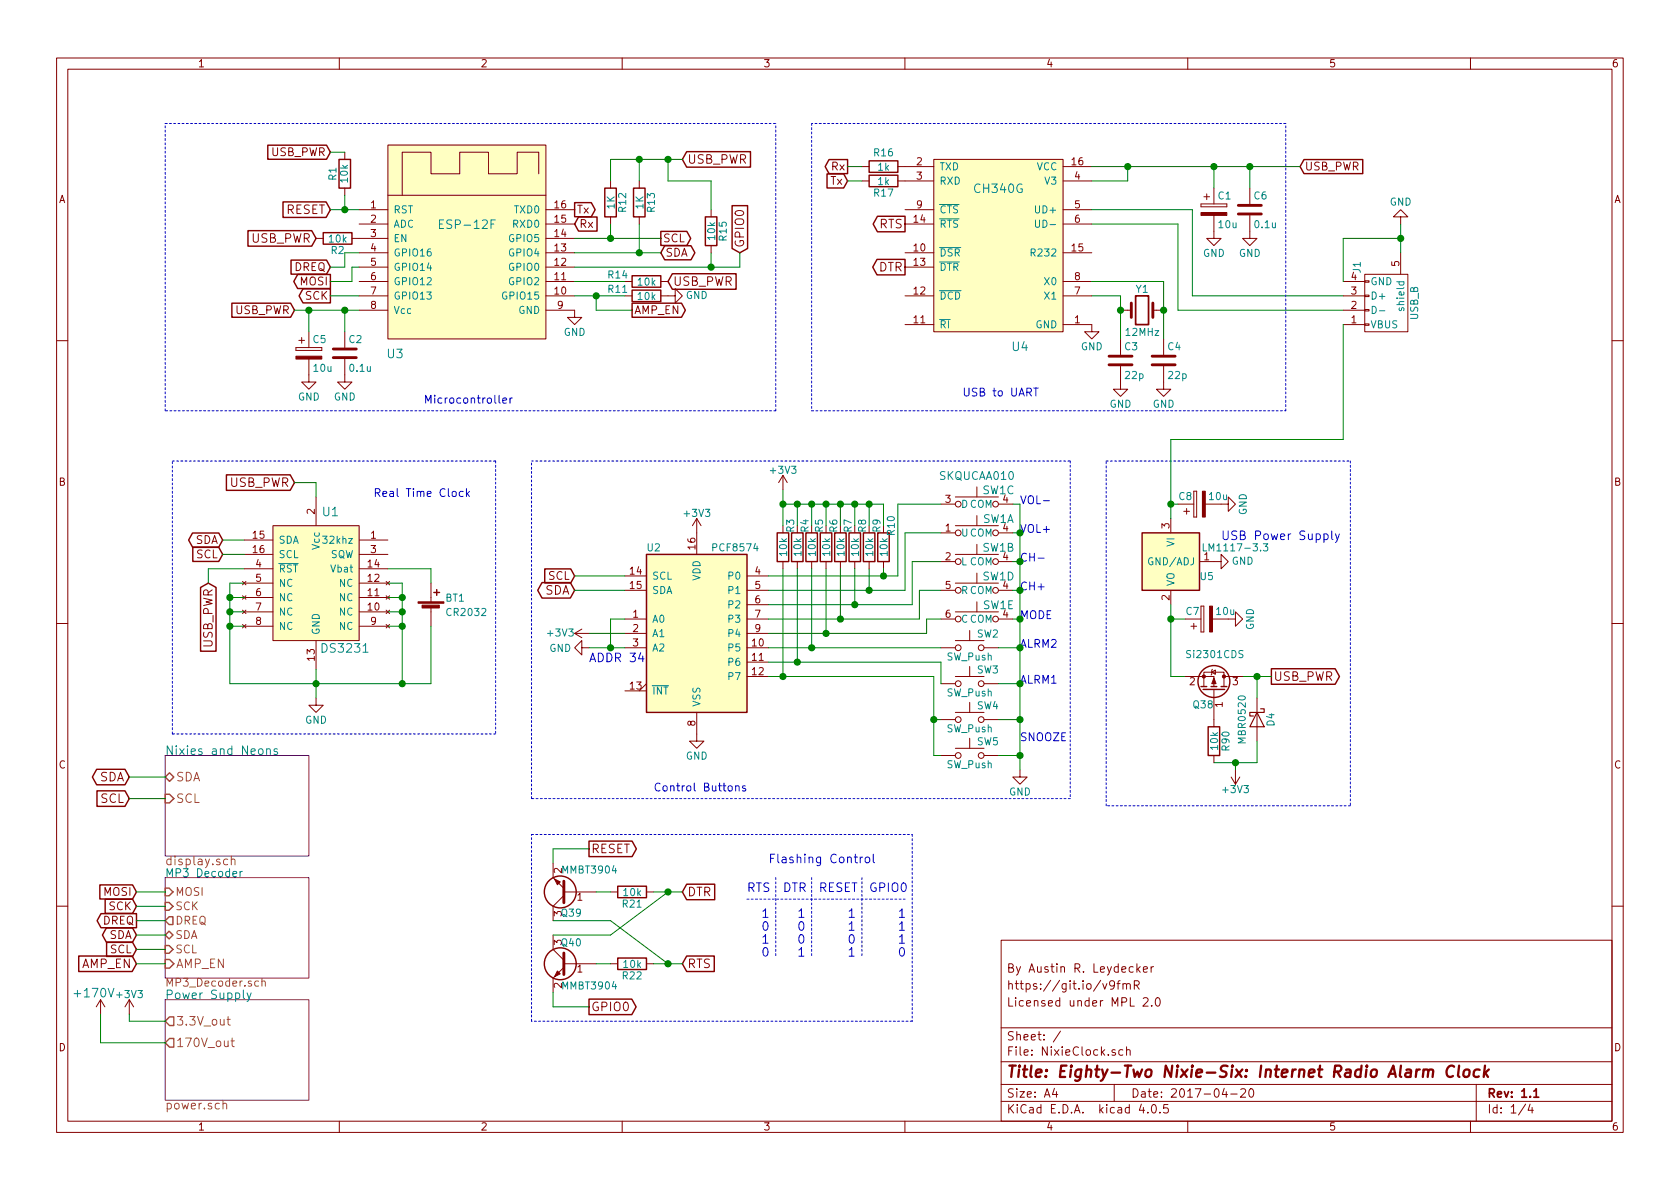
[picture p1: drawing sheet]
EESchema Schematic File Version 2
LIBS:power
LIBS:device
LIBS:transistors
LIBS:conn
LIBS:linear
LIBS:regul
LIBS:74xx
LIBS:cmos4000
LIBS:adc-dac
LIBS:memory
LIBS:xilinx
LIBS:microcontrollers
LIBS:dsp
LIBS:microchip
LIBS:analog_switches
LIBS:motorola
LIBS:texas
LIBS:intel
LIBS:audio
LIBS:interface
LIBS:digital-audio
LIBS:philips
LIBS:display
LIBS:cypress
LIBS:siliconi
LIBS:opto
LIBS:atmel
LIBS:contrib
LIBS:valves
LIBS:clock_components
LIBS:switches
LIBS:NixieClock-cache
EELAYER 25 0
EELAYER END
$Descr A4 11693 8268
encoding utf-8
Sheet 1 4
Title "Eighty-Two Nixie-Six: Internet Radio Alarm Clock"
Date "2017-04-20"
Rev "1.1"
Comp ""
Comment1 "Licensed under MPL 2.0"
Comment2 "https://git.io/v9fmR"
Comment3 "By Austin R. Leydecker"
Comment4 ""
$EndDescr
$Comp
L ESP-12F U3
U 1 1
P 3250 1800
F 0 "U3" H 2750 1150 60  0000 C CNN
F 1 "ESP-12F" H 3250 2050 60  0000 C CNN
F 2 "clock_footprints:ESP_SMD_Module" H 3250 1800 60  0001 C CNN
F 3 "" H 3250 1800 60  0001 C CNN
	1    3250 1800
	1    0    0    -1  
$EndComp
$Comp
L R R1
U 1 1
P 2400 1200
F 0 "R1" V 2480 1200 50  0000 C CNN
F 1 "10k" V 2400 1200 50  0000 C CNN
F 2 "Resistors_SMD:R_0805_HandSoldering" V 2330 1200 50  0001 C CNN
F 3 "" H 2400 1200 50  0000 C CNN
	1    2400 1200
	-1   0    0    1   
$EndComp
$Comp
L R R2
U 1 1
P 2350 1650
F 0 "R2" V 2430 1650 50  0000 C CNN
F 1 "10k" V 2350 1650 50  0000 C CNN
F 2 "Resistors_SMD:R_0805_HandSoldering" V 2280 1650 50  0001 C CNN
F 3 "" H 2350 1650 50  0000 C CNN
	1    2350 1650
	0    1    1    0   
$EndComp
Text GLabel 4000 1450 2    55   Output ~ 0
Tx
Text GLabel 4000 1550 2    55   Input ~ 0
Rx
Text GLabel 4600 1650 2    55   Output ~ 0
SCL
$Comp
L R R12
U 1 1
P 4250 1400
F 0 "R12" V 4330 1400 50  0000 C CNN
F 1 "1K" V 4250 1400 50  0000 C CNN
F 2 "Resistors_SMD:R_0805_HandSoldering" V 4180 1400 50  0001 C CNN
F 3 "" H 4250 1400 50  0000 C CNN
	1    4250 1400
	1    0    0    -1  
$EndComp
$Comp
L R R13
U 1 1
P 4450 1400
F 0 "R13" V 4530 1400 50  0000 C CNN
F 1 "1K" V 4450 1400 50  0000 C CNN
F 2 "Resistors_SMD:R_0805_HandSoldering" V 4380 1400 50  0001 C CNN
F 3 "" H 4450 1400 50  0000 C CNN
	1    4450 1400
	1    0    0    -1  
$EndComp
Text GLabel 4600 1750 2    55   BiDi ~ 0
SDA
Text GLabel 2300 1850 0    55   Input ~ 0
DREQ
Text GLabel 2300 1950 0    55   Output ~ 0
MOSI
Text GLabel 2300 2050 0    55   Output ~ 0
SCK
$Comp
L R R14
U 1 1
P 4500 1950
F 0 "R14" V 4450 1750 50  0000 C CNN
F 1 "10k" V 4500 1950 50  0000 C CNN
F 2 "Resistors_SMD:R_0805_HandSoldering" V 4430 1950 50  0001 C CNN
F 3 "" H 4500 1950 50  0000 C CNN
	1    4500 1950
	0    1    1    0   
$EndComp
$Comp
L GND #PWR01
U 1 1
P 4650 2050
F 0 "#PWR01" H 4650 1800 50  0001 C CNN
F 1 "GND" V 4650 1850 50  0000 C CNN
F 2 "" H 4650 2050 50  0000 C CNN
F 3 "" H 4650 2050 50  0000 C CNN
	1    4650 2050
	0    -1   -1   0   
$EndComp
$Comp
L GND #PWR02
U 1 1
P 4000 2150
F 0 "#PWR02" H 4000 1900 50  0001 C CNN
F 1 "GND" H 4000 2000 50  0000 C CNN
F 2 "" H 4000 2150 50  0000 C CNN
F 3 "" H 4000 2150 50  0000 C CNN
	1    4000 2150
	1    0    0    -1  
$EndComp
$Comp
L C C2
U 1 1
P 2400 2450
F 0 "C2" H 2425 2550 50  0000 L CNN
F 1 "0.1u" H 2425 2350 50  0000 L CNN
F 2 "Capacitors_SMD:C_0805_HandSoldering" H 2438 2300 50  0001 C CNN
F 3 "" H 2400 2450 50  0000 C CNN
	1    2400 2450
	1    0    0    -1  
$EndComp
$Comp
L GND #PWR03
U 1 1
P 2150 2600
F 0 "#PWR03" H 2150 2350 50  0001 C CNN
F 1 "GND" H 2150 2450 50  0000 C CNN
F 2 "" H 2150 2600 50  0000 C CNN
F 3 "" H 2150 2600 50  0000 C CNN
	1    2150 2600
	1    0    0    -1  
$EndComp
$Comp
L GND #PWR04
U 1 1
P 2400 2600
F 0 "#PWR04" H 2400 2350 50  0001 C CNN
F 1 "GND" H 2400 2450 50  0000 C CNN
F 2 "" H 2400 2600 50  0000 C CNN
F 3 "" H 2400 2600 50  0000 C CNN
	1    2400 2600
	1    0    0    -1  
$EndComp
Text GLabel 2050 2150 0    55   Input ~ 0
USB_PWR
$Comp
L R R11
U 1 1
P 4500 2050
F 0 "R11" V 4450 1850 50  0000 C CNN
F 1 "10k" V 4500 2050 50  0000 C CNN
F 2 "Resistors_SMD:R_0805_HandSoldering" V 4430 2050 50  0001 C CNN
F 3 "" H 4500 2050 50  0000 C CNN
	1    4500 2050
	0    1    1    0   
$EndComp
Text GLabel 4400 2150 2    55   Output ~ 0
AMP_EN
$Sheet
S 1150 6100 1000 700 
U 58CB747A
F0 "MP3 Decoder" 55
F1 "MP3_Decoder.sch" 55
F2 "MOSI" I L 1150 6200 55 
F3 "SCK" I L 1150 6300 55 
F4 "DREQ" O L 1150 6400 55 
F5 "SDA" B L 1150 6500 55 
F6 "SCL" I L 1150 6600 55 
F7 "AMP_EN" I L 1150 6700 60 
$EndSheet
Text GLabel 5900 1150 0    55   Output ~ 0
Rx
Text GLabel 5900 1250 0    55   Input ~ 0
Tx
Text GLabel 950  6200 0    55   Input ~ 0
MOSI
Text GLabel 9050 1150 2    55   Input ~ 0
USB_PWR
Text GLabel 950  6300 0    55   Input ~ 0
SCK
Text GLabel 950  6400 0    55   Output ~ 0
DREQ
Text GLabel 950  6500 0    55   BiDi ~ 0
SDA
Text GLabel 950  6600 0    55   Input ~ 0
SCL
Text GLabel 950  6700 0    60   Input ~ 0
AMP_EN
$Sheet
S 1150 6950 1000 700 
U 58CA1C82
F0 "Power Supply" 60
F1 "power.sch" 60
F2 "3.3V_out" O L 1150 7100 60 
F3 "170V_out" O L 1150 7250 60 
$EndSheet
$Comp
L +3V3 #PWR05
U 1 1
P 900 7050
F 0 "#PWR05" H 900 6900 50  0001 C CNN
F 1 "+3V3" H 900 7190 50  0000 C CNN
F 2 "" H 900 7050 50  0000 C CNN
F 3 "" H 900 7050 50  0000 C CNN
	1    900  7050
	1    0    0    -1  
$EndComp
$Sheet
S 1150 5250 1000 700 
U 58CB98FB
F0 "Nixies and Neons" 60
F1 "display.sch" 60
F2 "SDA" B L 1150 5400 60 
F3 "SCL" I L 1150 5550 60 
$EndSheet
Text GLabel 900  5400 0    60   BiDi ~ 0
SDA
Text GLabel 900  5550 0    60   Input ~ 0
SCL
$Comp
L +170V #PWR06
U 1 1
P 700 7050
F 0 "#PWR06" H 700 6950 60  0001 C CNN
F 1 "+170V" H 650 7200 60  0000 C CNN
F 2 "" H 700 7050 60  0001 C CNN
F 3 "" H 700 7050 60  0001 C CNN
	1    700  7050
	1    0    0    -1  
$EndComp
$Comp
L PCF8574 U2
U 1 1
P 4850 4400
F 0 "U2" H 4500 5000 50  0000 L CNN
F 1 "PCF8574" H 4950 5000 50  0000 L CNN
F 2 "Housings_SOIC:SOIC-16W_7.5x10.3mm_Pitch1.27mm" H 4850 4400 50  0001 C CNN
F 3 "" H 4850 4400 50  0000 C CNN
	1    4850 4400
	1    0    0    -1  
$EndComp
$Comp
L Push_SW_5way SW1
U 1 1
P 6800 3700
F 0 "SW1" H 6950 3800 55  0000 C CNN
F 1 "SKQUCAA010" H 6850 3900 55  0001 C CNN
F 2 "clock_footprints:SKQUCAA010" H 6800 3700 55  0001 C CNN
F 3 "" H 6800 3700 55  0001 C CNN
	1    6800 3700
	1    0    0    -1  
$EndComp
$Comp
L Push_SW_5way SW1
U 2 1
P 6800 3900
F 0 "SW1" H 6950 4000 55  0000 C CNN
F 1 "SKQUCAA010" H 6800 3800 55  0001 C CNN
F 2 "clock_footprints:SKQUCAA010" H 6800 3900 55  0001 C CNN
F 3 "" H 6800 3900 55  0001 C CNN
	2    6800 3900
	1    0    0    -1  
$EndComp
$Comp
L Push_SW_5way SW1
U 3 1
P 6800 3500
F 0 "SW1" H 6950 3600 55  0000 C CNN
F 1 "SKQUCAA010" H 6800 3700 55  0000 C CNN
F 2 "clock_footprints:SKQUCAA010" H 6800 3500 55  0001 C CNN
F 3 "" H 6800 3500 55  0001 C CNN
	3    6800 3500
	1    0    0    -1  
$EndComp
$Comp
L Push_SW_5way SW1
U 4 1
P 6800 4100
F 0 "SW1" H 6950 4200 55  0000 C CNN
F 1 "SKQUCAA010" H 6800 4000 55  0001 C CNN
F 2 "clock_footprints:SKQUCAA010" H 6800 4100 55  0001 C CNN
F 3 "" H 6800 4100 55  0001 C CNN
	4    6800 4100
	1    0    0    -1  
$EndComp
$Comp
L Push_SW_5way SW1
U 5 1
P 6800 4300
F 0 "SW1" H 6950 4400 55  0000 C CNN
F 1 "SKQUCAA010" H 6800 4500 55  0001 C CNN
F 2 "clock_footprints:SKQUCAA010" H 6800 4300 55  0001 C CNN
F 3 "" H 6800 4300 55  0001 C CNN
	5    6800 4300
	1    0    0    -1  
$EndComp
$Comp
L SW_Push SW2
U 1 1
P 6750 4500
F 0 "SW2" H 6800 4600 50  0000 L CNN
F 1 "SW_Push" H 6750 4440 50  0000 C CNN
F 2 "Buttons_Switches_THT:SW_PUSH_6mm" H 6750 4700 50  0001 C CNN
F 3 "" H 6750 4700 50  0000 C CNN
	1    6750 4500
	1    0    0    -1  
$EndComp
$Comp
L SW_Push SW3
U 1 1
P 6750 4750
F 0 "SW3" H 6800 4850 50  0000 L CNN
F 1 "SW_Push" H 6750 4690 50  0000 C CNN
F 2 "Buttons_Switches_THT:SW_PUSH_6mm" H 6750 4950 50  0001 C CNN
F 3 "" H 6750 4950 50  0000 C CNN
	1    6750 4750
	1    0    0    -1  
$EndComp
$Comp
L SW_Push SW4
U 1 1
P 6750 5000
F 0 "SW4" H 6800 5100 50  0000 L CNN
F 1 "SW_Push" H 6750 4940 50  0000 C CNN
F 2 "Buttons_Switches_THT:SW_Tactile_SKHH_Angled" H 6750 5200 50  0001 C CNN
F 3 "" H 6750 5200 50  0000 C CNN
	1    6750 5000
	1    0    0    -1  
$EndComp
$Comp
L R R3
U 1 1
P 5450 3800
F 0 "R3" V 5500 3950 50  0000 C CNN
F 1 "10k" V 5450 3800 50  0000 C CNN
F 2 "Resistors_SMD:R_0805_HandSoldering" V 5380 3800 50  0001 C CNN
F 3 "" H 5450 3800 50  0000 C CNN
	1    5450 3800
	1    0    0    -1  
$EndComp
$Comp
L R R4
U 1 1
P 5550 3800
F 0 "R4" V 5600 3950 50  0000 C CNN
F 1 "10k" V 5550 3800 50  0000 C CNN
F 2 "Resistors_SMD:R_0805_HandSoldering" V 5480 3800 50  0001 C CNN
F 3 "" H 5550 3800 50  0000 C CNN
	1    5550 3800
	1    0    0    -1  
$EndComp
$Comp
L R R5
U 1 1
P 5650 3800
F 0 "R5" V 5700 3950 50  0000 C CNN
F 1 "10k" V 5650 3800 50  0000 C CNN
F 2 "Resistors_SMD:R_0805_HandSoldering" V 5580 3800 50  0001 C CNN
F 3 "" H 5650 3800 50  0000 C CNN
	1    5650 3800
	1    0    0    -1  
$EndComp
$Comp
L R R6
U 1 1
P 5750 3800
F 0 "R6" V 5800 3950 50  0000 C CNN
F 1 "10k" V 5750 3800 50  0000 C CNN
F 2 "Resistors_SMD:R_0805_HandSoldering" V 5680 3800 50  0001 C CNN
F 3 "" H 5750 3800 50  0000 C CNN
	1    5750 3800
	1    0    0    -1  
$EndComp
$Comp
L R R7
U 1 1
P 5850 3800
F 0 "R7" V 5900 3950 50  0000 C CNN
F 1 "10k" V 5850 3800 50  0000 C CNN
F 2 "Resistors_SMD:R_0805_HandSoldering" V 5780 3800 50  0001 C CNN
F 3 "" H 5850 3800 50  0000 C CNN
	1    5850 3800
	1    0    0    -1  
$EndComp
$Comp
L R R8
U 1 1
P 5950 3800
F 0 "R8" V 6000 3950 50  0000 C CNN
F 1 "10k" V 5950 3800 50  0000 C CNN
F 2 "Resistors_SMD:R_0805_HandSoldering" V 5880 3800 50  0001 C CNN
F 3 "" H 5950 3800 50  0000 C CNN
	1    5950 3800
	1    0    0    -1  
$EndComp
$Comp
L R R9
U 1 1
P 6050 3800
F 0 "R9" V 6100 3950 50  0000 C CNN
F 1 "10k" V 6050 3800 50  0000 C CNN
F 2 "Resistors_SMD:R_0805_HandSoldering" V 5980 3800 50  0001 C CNN
F 3 "" H 6050 3800 50  0000 C CNN
	1    6050 3800
	1    0    0    -1  
$EndComp
$Comp
L R R10
U 1 1
P 6150 3800
F 0 "R10" V 6200 3950 50  0000 C CNN
F 1 "10k" V 6150 3800 50  0000 C CNN
F 2 "Resistors_SMD:R_0805_HandSoldering" V 6080 3800 50  0001 C CNN
F 3 "" H 6150 3800 50  0000 C CNN
	1    6150 3800
	1    0    0    -1  
$EndComp
$Comp
L +3V3 #PWR07
U 1 1
P 5450 3400
F 0 "#PWR07" H 5450 3250 50  0001 C CNN
F 1 "+3V3" H 5450 3540 50  0000 C CNN
F 2 "" H 5450 3400 50  0000 C CNN
F 3 "" H 5450 3400 50  0000 C CNN
	1    5450 3400
	1    0    0    -1  
$EndComp
$Comp
L +3V3 #PWR08
U 1 1
P 4850 3700
F 0 "#PWR08" H 4850 3550 50  0001 C CNN
F 1 "+3V3" H 4850 3840 50  0000 C CNN
F 2 "" H 4850 3700 50  0000 C CNN
F 3 "" H 4850 3700 50  0000 C CNN
	1    4850 3700
	1    0    0    -1  
$EndComp
$Comp
L GND #PWR09
U 1 1
P 4850 5100
F 0 "#PWR09" H 4850 4850 50  0001 C CNN
F 1 "GND" H 4850 4950 50  0000 C CNN
F 2 "" H 4850 5100 50  0000 C CNN
F 3 "" H 4850 5100 50  0000 C CNN
	1    4850 5100
	1    0    0    -1  
$EndComp
$Comp
L GND #PWR010
U 1 1
P 7100 5350
F 0 "#PWR010" H 7100 5100 50  0001 C CNN
F 1 "GND" H 7100 5200 50  0000 C CNN
F 2 "" H 7100 5350 50  0000 C CNN
F 3 "" H 7100 5350 50  0000 C CNN
	1    7100 5350
	1    0    0    -1  
$EndComp
$Comp
L +3V3 #PWR011
U 1 1
P 4100 4400
F 0 "#PWR011" H 4100 4250 50  0001 C CNN
F 1 "+3V3" V 4100 4600 50  0000 C CNN
F 2 "" H 4100 4400 50  0000 C CNN
F 3 "" H 4100 4400 50  0000 C CNN
	1    4100 4400
	0    -1   -1   0   
$EndComp
$Comp
L GND #PWR012
U 1 1
P 4100 4500
F 0 "#PWR012" H 4100 4250 50  0001 C CNN
F 1 "GND" V 4100 4300 50  0000 C CNN
F 2 "" H 4100 4500 50  0000 C CNN
F 3 "" H 4100 4500 50  0000 C CNN
	1    4100 4500
	0    1    1    0   
$EndComp
Text GLabel 4000 4000 0    55   Input ~ 0
SCL
Text GLabel 4000 4100 0    60   BiDi ~ 0
SDA
Text Notes 4100 4600 0    60   ~ 0
ADDR 34
$Comp
L DS3231 U1
U 1 1
P 2200 3850
F 0 "U1" H 2300 4150 60  0000 C CNN
F 1 "DS3231" H 2400 3200 60  0000 C CNN
F 2 "Housings_SOIC:SOIC-16W_7.5x10.3mm_Pitch1.27mm" H 2200 3850 60  0001 C CNN
F 3 "" H 2200 3850 60  0001 C CNN
	1    2200 3850
	1    0    0    -1  
$EndComp
$Comp
L GND #PWR013
U 1 1
P 2200 4850
F 0 "#PWR013" H 2200 4600 50  0001 C CNN
F 1 "GND" H 2200 4700 50  0000 C CNN
F 2 "" H 2200 4850 50  0000 C CNN
F 3 "" H 2200 4850 50  0000 C CNN
	1    2200 4850
	1    0    0    -1  
$EndComp
$Comp
L Battery_Cell BT1
U 1 1
P 3000 4250
F 0 "BT1" H 3100 4350 50  0000 L CNN
F 1 "CR2032" H 3100 4250 50  0000 L CNN
F 2 "clock_footprints:Linx_Battery_Holder" V 3000 4310 50  0001 C CNN
F 3 "" V 3000 4310 50  0000 C CNN
	1    3000 4250
	1    0    0    -1  
$EndComp
Text GLabel 1550 3850 0    55   Input ~ 0
SCL
Text GLabel 1550 3750 0    55   BiDi ~ 0
SDA
Text Notes 2950 2800 0    55   ~ 0
Microcontroller
Text Notes 4550 5500 0    55   ~ 0
Control Buttons
Text Notes 7100 3700 0    55   ~ 0
VOL+
Text Notes 7100 3500 0    55   ~ 0
VOL-
Text Notes 7100 3900 0    55   ~ 0
CH-
Text Notes 7100 4100 0    55   ~ 0
CH+
Text Notes 7100 4300 0    55   ~ 0
MODE
Text Notes 7100 4750 0    55   ~ 0
ALRM1
Text Notes 7100 4500 0    55   ~ 0
ALRM2
$Comp
L SW_Push SW5
U 1 1
P 6750 5250
F 0 "SW5" H 6800 5350 50  0000 L CNN
F 1 "SW_Push" H 6750 5190 50  0000 C CNN
F 2 "Buttons_Switches_THT:SW_Tactile_SKHH_Angled" H 6750 5450 50  0001 C CNN
F 3 "" H 6750 5450 50  0000 C CNN
	1    6750 5250
	1    0    0    -1  
$EndComp
Text Notes 7100 5150 0    55   ~ 0
SNOOZE
Text Notes 2600 3450 0    55   ~ 0
Real Time Clock
$Comp
L CH340G U4
U 1 1
P 6900 1750
F 0 "U4" H 6700 1100 60  0000 C CNN
F 1 "CH340G" H 6850 2200 60  0000 C CNN
F 2 "Housings_SOIC:SOIC-16_3.9x9.9mm_Pitch1.27mm" H 6850 2050 60  0001 C CNN
F 3 "" H 6850 2050 60  0001 C CNN
	1    6900 1750
	-1   0    0    -1  
$EndComp
$Comp
L LM1117-3.3 U5
U 1 1
P 8150 3900
F 0 "U5" V 8250 3650 50  0000 C CNN
F 1 "LM1117-3.3" V 8050 3450 50  0000 C CNN
F 2 "TO_SOT_Packages_SMD:SOT-223" H 8150 3900 50  0001 C CNN
F 3 "" H 8150 3900 50  0000 C CNN
	1    8150 3900
	0    -1   1    0   
$EndComp
$Comp
L CP C8
U 1 1
P 8350 3500
F 0 "C8" V 8400 3550 50  0000 L CNN
F 1 "10u" V 8400 3300 50  0000 L CNN
F 2 "Capacitors_Tantalum_SMD:CP_Tantalum_Case-A_EIA-3216-18_Hand" H 8388 3350 50  0001 C CNN
F 3 "" H 8350 3500 50  0000 C CNN
	1    8350 3500
	0    -1   -1   0   
$EndComp
$Comp
L CP C7
U 1 1
P 8400 4300
F 0 "C7" V 8450 4350 50  0000 L CNN
F 1 "10u" V 8450 4100 50  0000 L CNN
F 2 "Capacitors_Tantalum_SMD:CP_Tantalum_Case-A_EIA-3216-18_Hand" H 8438 4150 50  0001 C CNN
F 3 "" H 8400 4300 50  0000 C CNN
	1    8400 4300
	0    -1   -1   0   
$EndComp
$Comp
L GND #PWR014
U 1 1
P 8500 3500
F 0 "#PWR014" H 8500 3250 50  0001 C CNN
F 1 "GND" H 8500 3350 50  0000 C CNN
F 2 "" H 8500 3500 50  0000 C CNN
F 3 "" H 8500 3500 50  0000 C CNN
	1    8500 3500
	0    -1   -1   0   
$EndComp
$Comp
L GND #PWR015
U 1 1
P 8550 4300
F 0 "#PWR015" H 8550 4050 50  0001 C CNN
F 1 "GND" H 8550 4150 50  0000 C CNN
F 2 "" H 8550 4300 50  0000 C CNN
F 3 "" H 8550 4300 50  0000 C CNN
	1    8550 4300
	0    -1   -1   0   
$EndComp
$Comp
L GND #PWR016
U 1 1
P 8450 3900
F 0 "#PWR016" H 8450 3650 50  0001 C CNN
F 1 "GND" V 8450 3700 50  0000 C CNN
F 2 "" H 8450 3900 50  0000 C CNN
F 3 "" H 8450 3900 50  0000 C CNN
	1    8450 3900
	0    -1   -1   0   
$EndComp
$Comp
L Crystal Y1
U 1 1
P 7950 2150
F 0 "Y1" H 7950 2300 50  0000 C CNN
F 1 "12MHz" H 7950 2000 50  0000 C CNN
F 2 "Crystals:Crystal_HC49-4H_Vertical" H 7950 2150 50  0001 C CNN
F 3 "" H 7950 2150 50  0000 C CNN
	1    7950 2150
	1    0    0    -1  
$EndComp
$Comp
L C C4
U 1 1
P 8100 2500
F 0 "C4" H 8125 2600 50  0000 L CNN
F 1 "22p" H 8125 2400 50  0000 L CNN
F 2 "Capacitors_SMD:C_0805_HandSoldering" H 8138 2350 50  0001 C CNN
F 3 "" H 8100 2500 50  0000 C CNN
	1    8100 2500
	1    0    0    -1  
$EndComp
$Comp
L C C3
U 1 1
P 7800 2500
F 0 "C3" H 7825 2600 50  0000 L CNN
F 1 "22p" H 7825 2400 50  0000 L CNN
F 2 "Capacitors_SMD:C_0805_HandSoldering" H 7838 2350 50  0001 C CNN
F 3 "" H 7800 2500 50  0000 C CNN
	1    7800 2500
	1    0    0    -1  
$EndComp
$Comp
L GND #PWR017
U 1 1
P 7800 2650
F 0 "#PWR017" H 7800 2400 50  0001 C CNN
F 1 "GND" H 7800 2500 50  0000 C CNN
F 2 "" H 7800 2650 50  0000 C CNN
F 3 "" H 7800 2650 50  0000 C CNN
	1    7800 2650
	1    0    0    -1  
$EndComp
$Comp
L GND #PWR018
U 1 1
P 8100 2650
F 0 "#PWR018" H 8100 2400 50  0001 C CNN
F 1 "GND" H 8100 2500 50  0000 C CNN
F 2 "" H 8100 2650 50  0000 C CNN
F 3 "" H 8100 2650 50  0000 C CNN
	1    8100 2650
	1    0    0    -1  
$EndComp
$Comp
L GND #PWR019
U 1 1
P 7600 2250
F 0 "#PWR019" H 7600 2000 50  0001 C CNN
F 1 "GND" H 7600 2100 50  0000 C CNN
F 2 "" H 7600 2250 50  0000 C CNN
F 3 "" H 7600 2250 50  0000 C CNN
	1    7600 2250
	1    0    0    -1  
$EndComp
$Comp
L R R16
U 1 1
P 6150 1150
F 0 "R16" V 6050 1150 50  0000 C CNN
F 1 "1k" V 6150 1150 50  0000 C CNN
F 2 "Resistors_SMD:R_0805_HandSoldering" V 6080 1150 50  0001 C CNN
F 3 "" H 6150 1150 50  0000 C CNN
	1    6150 1150
	0    1    1    0   
$EndComp
$Comp
L R R17
U 1 1
P 6150 1250
F 0 "R17" V 6230 1250 50  0000 C CNN
F 1 "1k" V 6150 1250 50  0000 C CNN
F 2 "Resistors_SMD:R_0805_HandSoldering" V 6080 1250 50  0001 C CNN
F 3 "" H 6150 1250 50  0000 C CNN
	1    6150 1250
	0    1    1    0   
$EndComp
$Comp
L C C6
U 1 1
P 8700 1450
F 0 "C6" H 8725 1550 50  0000 L CNN
F 1 "0.1u" H 8725 1350 50  0000 L CNN
F 2 "Capacitors_SMD:C_0805_HandSoldering" H 8738 1300 50  0001 C CNN
F 3 "" H 8700 1450 50  0000 C CNN
	1    8700 1450
	1    0    0    -1  
$EndComp
$Comp
L GND #PWR020
U 1 1
P 8450 1600
F 0 "#PWR020" H 8450 1350 50  0001 C CNN
F 1 "GND" H 8450 1450 50  0000 C CNN
F 2 "" H 8450 1600 50  0000 C CNN
F 3 "" H 8450 1600 50  0000 C CNN
	1    8450 1600
	1    0    0    -1  
$EndComp
$Comp
L GND #PWR021
U 1 1
P 8700 1600
F 0 "#PWR021" H 8700 1350 50  0001 C CNN
F 1 "GND" H 8700 1450 50  0000 C CNN
F 2 "" H 8700 1600 50  0000 C CNN
F 3 "" H 8700 1600 50  0000 C CNN
	1    8700 1600
	1    0    0    -1  
$EndComp
$Comp
L USB_B J1
U 1 1
P 9650 2050
F 0 "J1" H 9850 1850 50  0000 C CNN
F 1 "USB_B" H 9600 2250 50  0000 C CNN
F 2 "Connectors:USB_B" V 9600 1950 50  0001 C CNN
F 3 "" V 9600 1950 50  0000 C CNN
	1    9650 2050
	0    1    -1   0   
$EndComp
$Comp
L GND #PWR022
U 1 1
P 9750 1550
F 0 "#PWR022" H 9750 1300 50  0001 C CNN
F 1 "GND" H 9750 1400 50  0000 C CNN
F 2 "" H 9750 1550 50  0000 C CNN
F 3 "" H 9750 1550 50  0000 C CNN
	1    9750 1550
	-1   0    0    1   
$EndComp
Text Notes 6700 2750 0    55   ~ 0
USB to UART
$Comp
L CP C5
U 1 1
P 2150 2450
F 0 "C5" H 2175 2550 50  0000 L CNN
F 1 "10u" H 2175 2350 50  0000 L CNN
F 2 "Capacitors_Tantalum_SMD:CP_Tantalum_Case-A_EIA-3216-18_Hand" H 2188 2300 50  0001 C CNN
F 3 "" H 2150 2450 50  0000 C CNN
	1    2150 2450
	1    0    0    -1  
$EndComp
$Comp
L CP C1
U 1 1
P 8450 1450
F 0 "C1" H 8475 1550 50  0000 L CNN
F 1 "10u" H 8475 1350 50  0000 L CNN
F 2 "Capacitors_Tantalum_SMD:CP_Tantalum_Case-A_EIA-3216-18_Hand" H 8488 1300 50  0001 C CNN
F 3 "" H 8450 1450 50  0000 C CNN
	1    8450 1450
	1    0    0    -1  
$EndComp
Text GLabel 8850 4700 2    60   Output ~ 0
USB_PWR
$Comp
L D_Schottky D4
U 1 1
P 8750 5000
F 0 "D4" H 8750 5100 50  0000 C CNN
F 1 "MBR0520" H 8750 4900 50  0000 C CNN
F 2 "Diodes_SMD:D_SOD-123" H 8750 5000 50  0001 C CNN
F 3 "" H 8750 5000 50  0000 C CNN
	1    8750 5000
	0    1    1    0   
$EndComp
$Comp
L +3V3 #PWR023
U 1 1
P 8600 5350
F 0 "#PWR023" H 8600 5200 50  0001 C CNN
F 1 "+3V3" H 8600 5490 50  0000 C CNN
F 2 "" H 8600 5350 50  0000 C CNN
F 3 "" H 8600 5350 50  0000 C CNN
	1    8600 5350
	-1   0    0    1   
$EndComp
$Comp
L R R90
U 1 1
P 8450 5150
F 0 "R90" V 8530 5150 50  0000 C CNN
F 1 "10k" V 8450 5150 50  0000 C CNN
F 2 "Resistors_SMD:R_0805_HandSoldering" V 8380 5150 50  0001 C CNN
F 3 "" H 8450 5150 50  0000 C CNN
	1    8450 5150
	1    0    0    -1  
$EndComp
Text GLabel 2300 1050 0    55   Input ~ 0
USB_PWR
Text GLabel 2300 1450 0    60   Input ~ 0
RESET
Text GLabel 4650 1950 2    60   Input ~ 0
USB_PWR
Text Notes 8500 3750 0    60   ~ 0
USB Power Supply
Text GLabel 2200 1650 0    60   Input ~ 0
USB_PWR
$Comp
L R R15
U 1 1
P 4950 1600
F 0 "R15" V 5030 1600 50  0000 C CNN
F 1 "10k" V 4950 1600 50  0000 C CNN
F 2 "Resistors_SMD:R_0805_HandSoldering" V 4880 1600 50  0001 C CNN
F 3 "" H 4950 1600 50  0000 C CNN
	1    4950 1600
	1    0    0    -1  
$EndComp
Text GLabel 4750 1100 2    60   Input ~ 0
USB_PWR
$Comp
L Q_NPN_BEC Q40
U 1 1
P 3950 6700
F 0 "Q40" H 3850 6850 50  0000 L CNN
F 1 "MMBT3904" H 3600 6550 50  0000 L CNN
F 2 "TO_SOT_Packages_SMD:SOT-23_Handsoldering" H 4150 6800 50  0001 C CNN
F 3 "" H 3950 6700 50  0000 C CNN
	1    3950 6700
	-1   0    0    -1  
$EndComp
$Comp
L Q_NPN_BEC Q39
U 1 1
P 3950 6200
F 0 "Q39" H 3850 6350 50  0000 L CNN
F 1 "MMBT3904" H 3600 6050 50  0000 L CNN
F 2 "TO_SOT_Packages_SMD:SOT-23_Handsoldering" H 4150 6300 50  0001 C CNN
F 3 "" H 3950 6200 50  0000 C CNN
	1    3950 6200
	-1   0    0    1   
$EndComp
Text GLabel 4750 6200 2    60   Input ~ 0
DTR
Text GLabel 4750 6700 2    60   Input ~ 0
RTS
Text GLabel 4100 7000 2    60   Output ~ 0
GPIO0
Wire Wire Line
	4000 1650 4600 1650
Wire Wire Line
	4000 1750 4600 1750
Wire Wire Line
	4250 1550 4250 1650
Connection ~ 4250 1650
Wire Wire Line
	4450 1550 4450 1750
Connection ~ 4450 1750
Wire Wire Line
	2500 2050 2300 2050
Wire Wire Line
	2300 1950 2450 1950
Wire Wire Line
	2450 1950 2450 1850
Wire Wire Line
	2450 1850 2500 1850
Wire Wire Line
	2300 1850 2400 1850
Wire Wire Line
	2400 1850 2400 1750
Wire Wire Line
	2400 1750 2500 1750
Wire Wire Line
	4000 1950 4350 1950
Wire Wire Line
	4000 2050 4350 2050
Connection ~ 2150 2150
Wire Wire Line
	2150 2300 2150 2150
Connection ~ 2400 2150
Wire Wire Line
	2400 2150 2400 2300
Wire Wire Line
	2050 2150 2500 2150
Connection ~ 4150 2050
Wire Wire Line
	6000 1150 5900 1150
Wire Wire Line
	950  6200 1150 6200
Wire Wire Line
	950  6300 1150 6300
Wire Wire Line
	950  6400 1150 6400
Wire Wire Line
	950  6500 1150 6500
Wire Wire Line
	950  6600 1150 6600
Wire Wire Line
	900  7050 900  7100
Wire Wire Line
	900  7100 1150 7100
Wire Wire Line
	700  7050 700  7250
Wire Wire Line
	700  7250 1150 7250
Wire Wire Line
	900  5550 1150 5550
Wire Wire Line
	900  5400 1150 5400
Wire Wire Line
	6150 3950 6150 4000
Connection ~ 6150 4000
Wire Wire Line
	6050 3950 6050 4100
Connection ~ 6050 4100
Wire Wire Line
	5950 3950 5950 4200
Connection ~ 5950 4200
Wire Wire Line
	5850 3950 5850 4300
Connection ~ 5850 4300
Wire Wire Line
	5750 3950 5750 4400
Connection ~ 5750 4400
Wire Wire Line
	5650 3950 5650 4500
Connection ~ 5650 4500
Wire Wire Line
	5550 3950 5550 4600
Connection ~ 5550 4600
Wire Wire Line
	5450 3950 5450 4700
Connection ~ 5450 4700
Wire Wire Line
	5450 3400 5450 3650
Wire Wire Line
	5450 3500 6150 3500
Wire Wire Line
	6150 3500 6150 3650
Wire Wire Line
	5550 3650 5550 3500
Connection ~ 5550 3500
Wire Wire Line
	5650 3650 5650 3500
Connection ~ 5650 3500
Wire Wire Line
	5750 3650 5750 3500
Connection ~ 5750 3500
Wire Wire Line
	5850 3650 5850 3500
Connection ~ 5850 3500
Wire Wire Line
	5950 3650 5950 3500
Connection ~ 5950 3500
Wire Wire Line
	6050 3650 6050 3500
Connection ~ 6050 3500
Connection ~ 5450 3500
Wire Wire Line
	4250 4300 4350 4300
Wire Wire Line
	4100 4400 4350 4400
Wire Wire Line
	4100 4500 4350 4500
Wire Wire Line
	4000 4000 4350 4000
Wire Wire Line
	4350 4100 4000 4100
Wire Wire Line
	4250 4300 4250 4500
Connection ~ 4250 4500
Wire Wire Line
	2200 4650 2200 4850
Wire Wire Line
	2700 4050 2800 4050
Wire Wire Line
	2800 4050 2800 4750
Wire Wire Line
	2800 4150 2700 4150
Wire Wire Line
	2800 4250 2700 4250
Connection ~ 2800 4150
Wire Wire Line
	2800 4350 2700 4350
Connection ~ 2800 4250
Wire Wire Line
	1600 4750 3000 4750
Connection ~ 2200 4750
Connection ~ 2800 4350
Wire Wire Line
	1700 4050 1600 4050
Wire Wire Line
	1600 4050 1600 4750
Wire Wire Line
	1600 4150 1700 4150
Wire Wire Line
	1600 4250 1700 4250
Connection ~ 1600 4150
Wire Wire Line
	1600 4350 1700 4350
Connection ~ 1600 4250
Connection ~ 1600 4350
Wire Wire Line
	2700 3950 3000 3950
Wire Wire Line
	3000 3950 3000 4050
Wire Wire Line
	3000 4750 3000 4350
Connection ~ 2800 4750
Wire Wire Line
	1450 3950 1700 3950
Wire Wire Line
	1700 3750 1550 3750
Wire Wire Line
	1700 3850 1550 3850
Wire Notes Line
	5400 2850 5400 850 
Wire Notes Line
	1150 2850 1150 850 
Wire Notes Line
	1150 850  5400 850 
Wire Notes Line
	5400 2850 1150 2850
Wire Notes Line
	3700 3200 7450 3200
Wire Notes Line
	7450 5550 3700 5550
Wire Notes Line
	1200 3200 3450 3200
Wire Notes Line
	3450 3200 3450 5100
Wire Notes Line
	3450 5100 1200 5100
Wire Notes Line
	1200 5100 1200 3200
Wire Wire Line
	8450 1150 8450 1300
Connection ~ 8450 1150
Wire Wire Line
	8700 1150 8700 1300
Connection ~ 8700 1150
Wire Wire Line
	9350 2150 8200 2150
Wire Wire Line
	8200 2150 8200 1550
Wire Wire Line
	9350 2050 8300 2050
Wire Wire Line
	8300 2050 8300 1450
Wire Wire Line
	7850 1150 7850 1250
Wire Wire Line
	7850 1250 7600 1250
Connection ~ 7850 1150
Wire Wire Line
	8300 1450 7600 1450
Wire Wire Line
	8200 1550 7600 1550
Wire Wire Line
	7600 2050 7800 2050
Wire Wire Line
	7800 2050 7800 2350
Wire Wire Line
	7600 1950 8100 1950
Wire Wire Line
	8100 1950 8100 2350
Connection ~ 8100 2150
Connection ~ 7800 2150
Wire Wire Line
	5350 4000 6250 4000
Wire Wire Line
	6250 4000 6250 3500
Wire Wire Line
	6250 3500 6550 3500
Wire Wire Line
	5350 4100 6300 4100
Wire Wire Line
	6300 4100 6300 3700
Wire Wire Line
	6300 3700 6550 3700
Wire Wire Line
	5350 4200 6350 4200
Wire Wire Line
	6350 4200 6350 3900
Wire Wire Line
	6350 3900 6550 3900
Wire Wire Line
	5350 4300 6400 4300
Wire Wire Line
	5350 4400 6450 4400
Wire Wire Line
	5350 4500 6550 4500
Wire Wire Line
	5350 4600 6550 4600
Wire Wire Line
	5350 4700 6500 4700
Wire Wire Line
	6400 4300 6400 4100
Wire Wire Line
	6400 4100 6550 4100
Wire Wire Line
	6450 4400 6450 4300
Wire Wire Line
	6450 4300 6550 4300
Wire Wire Line
	6550 4600 6550 4750
Wire Wire Line
	6500 4700 6500 5250
Wire Wire Line
	6500 5000 6550 5000
Wire Wire Line
	6500 5250 6550 5250
Connection ~ 6500 5000
Wire Wire Line
	7050 3500 7100 3500
Wire Wire Line
	7100 3500 7100 5350
Wire Wire Line
	7100 3700 7050 3700
Wire Wire Line
	7100 3900 7050 3900
Connection ~ 7100 3700
Wire Wire Line
	7100 4100 7050 4100
Connection ~ 7100 3900
Wire Wire Line
	7100 4300 7050 4300
Connection ~ 7100 4100
Wire Wire Line
	7100 4500 6950 4500
Connection ~ 7100 4300
Wire Wire Line
	7100 4750 6950 4750
Connection ~ 7100 4500
Wire Wire Line
	7100 5000 6950 5000
Connection ~ 7100 4750
Wire Wire Line
	7100 5250 6950 5250
Connection ~ 7100 5000
Connection ~ 7100 5250
Wire Notes Line
	7450 3200 7450 5550
Wire Notes Line
	3700 5550 3700 3200
Wire Wire Line
	8200 3500 8150 3500
Connection ~ 8150 3500
Wire Wire Line
	7600 1150 9050 1150
Wire Wire Line
	8150 4200 8150 4700
Wire Wire Line
	8150 4700 8250 4700
Wire Wire Line
	8250 4300 8150 4300
Connection ~ 8150 4300
Wire Wire Line
	8650 4700 8850 4700
Wire Wire Line
	8750 4850 8750 4700
Connection ~ 8750 4700
Wire Wire Line
	8450 5300 8750 5300
Wire Wire Line
	8600 5300 8600 5350
Wire Wire Line
	8750 5300 8750 5150
Connection ~ 8600 5300
Wire Wire Line
	6000 1250 5900 1250
Wire Wire Line
	9350 1950 9350 1650
Wire Wire Line
	9350 1650 9750 1650
Wire Wire Line
	9750 1550 9750 1750
Connection ~ 9750 1650
Wire Wire Line
	4150 2050 4150 2150
Wire Wire Line
	4150 2150 4400 2150
Wire Notes Line
	5650 850  5650 2850
Wire Notes Line
	5650 2850 8950 2850
Wire Notes Line
	8950 2850 8950 850 
Wire Notes Line
	8950 850  5650 850 
Wire Notes Line
	7700 3200 9400 3200
Wire Notes Line
	9400 3200 9400 5600
Wire Notes Line
	9400 5600 7700 5600
Wire Notes Line
	7700 5600 7700 3200
Wire Wire Line
	4950 1750 4950 1850
Connection ~ 4950 1850
Wire Wire Line
	1150 6700 950  6700
$Comp
L R R21
U 1 1
P 4400 6200
F 0 "R21" V 4480 6200 50  0000 C CNN
F 1 "10k" V 4400 6200 50  0000 C CNN
F 2 "Resistors_SMD:R_0805_HandSoldering" V 4330 6200 50  0001 C CNN
F 3 "" H 4400 6200 50  0000 C CNN
	1    4400 6200
	0    1    1    0   
$EndComp
$Comp
L R R22
U 1 1
P 4400 6700
F 0 "R22" V 4480 6700 50  0000 C CNN
F 1 "10k" V 4400 6700 50  0000 C CNN
F 2 "Resistors_SMD:R_0805_HandSoldering" V 4330 6700 50  0001 C CNN
F 3 "" H 4400 6700 50  0000 C CNN
	1    4400 6700
	0    1    1    0   
$EndComp
Wire Wire Line
	4150 6200 4250 6200
Wire Wire Line
	4150 6700 4250 6700
Wire Wire Line
	4550 6700 4750 6700
Wire Wire Line
	4550 6200 4750 6200
Wire Wire Line
	3850 6500 4250 6500
Wire Wire Line
	4250 6500 4650 6200
Connection ~ 4650 6200
Wire Wire Line
	3850 6400 4250 6400
Wire Wire Line
	4250 6400 4650 6700
Connection ~ 4650 6700
Text GLabel 4100 5900 2    60   Output ~ 0
RESET
Wire Wire Line
	3850 6000 3850 5900
Wire Wire Line
	3850 5900 4100 5900
Wire Wire Line
	3850 6900 3850 7000
Wire Wire Line
	3850 7000 4100 7000
Text Notes 5200 6200 0    60   ~ 0
RTS
Text Notes 5450 6200 0    60   ~ 0
DTR
Text Notes 5700 6200 0    60   ~ 0
RESET
Text Notes 6050 6200 0    60   ~ 0
GPIO0
Text Notes 5300 6650 0    60   ~ 0
1\n0\n1\n0
Text Notes 5550 6650 0    60   ~ 0
1\n0\n0\n1
Text Notes 5900 6650 0    60   ~ 0
1\n1\n0\n1
Text Notes 6250 6650 0    60   ~ 0
1\n1\n1\n0
Wire Notes Line
	5200 6250 6300 6250
Wire Notes Line
	6000 6100 6000 6650
Wire Notes Line
	5650 6100 5650 6650
Wire Notes Line
	5400 6100 5400 6650
Text Notes 5350 6000 0    60   ~ 0
Flashing Control
Wire Notes Line
	3700 5800 6350 5800
Wire Notes Line
	6350 5800 6350 7100
Wire Notes Line
	6350 7100 3700 7100
Wire Notes Line
	3700 7100 3700 5800
Wire Wire Line
	2300 1050 2400 1050
Wire Wire Line
	2300 1450 2500 1450
Wire Wire Line
	2400 1350 2400 1450
Connection ~ 2400 1450
Wire Wire Line
	8150 3050 8150 3600
Wire Wire Line
	8150 3050 9350 3050
Wire Wire Line
	9350 3050 9350 2250
$Comp
L Q_PMOS_GSD Q38
U 1 1
P 8450 4800
F 0 "Q38" V 8350 4650 50  0000 L CNN
F 1 "Si2301CDS" V 8700 4600 50  0000 L CNN
F 2 "TO_SOT_Packages_SMD:SOT-23_Handsoldering" H 8650 4900 50  0001 C CNN
F 3 "" H 8450 4800 50  0000 C CNN
	1    8450 4800
	0    1    -1   0   
$EndComp
Text GLabel 6300 1550 0    60   Output ~ 0
RTS
Text GLabel 6300 1850 0    60   Output ~ 0
DTR
Wire Wire Line
	4000 1850 5150 1850
Wire Wire Line
	4250 1250 4250 1100
Wire Wire Line
	4250 1100 4750 1100
Wire Wire Line
	4450 1250 4450 1100
Connection ~ 4450 1100
Wire Wire Line
	4950 1450 4950 1250
Wire Wire Line
	4950 1250 4650 1250
Wire Wire Line
	4650 1250 4650 1100
Connection ~ 4650 1100
Text GLabel 5150 1750 1    60   Input ~ 0
GPIO0
Wire Wire Line
	5150 1850 5150 1750
Text GLabel 1450 4050 3    60   Input ~ 0
USB_PWR
Text GLabel 2050 3350 0    60   Input ~ 0
USB_PWR
Wire Wire Line
	2050 3350 2200 3350
Wire Wire Line
	2200 3350 2200 3450
Wire Wire Line
	1450 3950 1450 4050
$EndSCHEMATC
